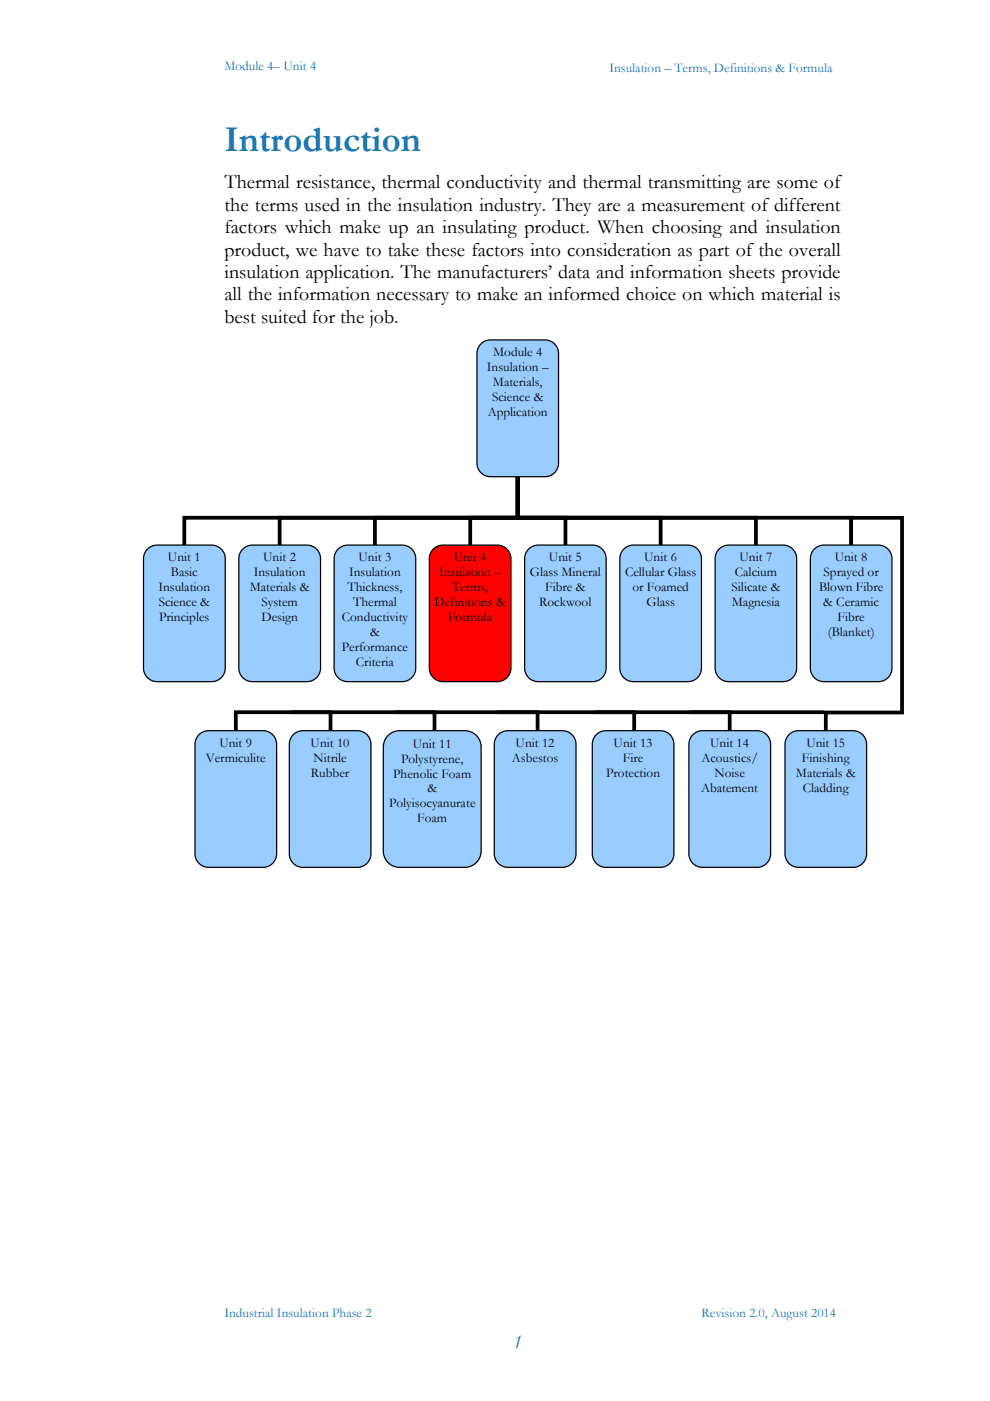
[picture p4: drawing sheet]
<svg xmlns="http://www.w3.org/2000/svg" width="210mm" height="297mm" viewBox="0 0 210 297" stroke-linecap="round" stroke-linejoin="round" font-family="sans-serif">
<path d="M109.8 101.1v8.7h-50.5v5.8M109.8 101.1v8.7h70.7v5.8v-5.8h10.8v41.3h-16.1v3.8M109.8 101.1v8.7h-30.3v5.8M109.8 101.1v8.7h-70.7v5.8M109.8 101.1v8.7h50.5v5.8M109.8 101.1v8.7h30.3v5.8M109.8 101.1v8.7h10.1v5.8M109.8 101.1v8.7h-10.1v5.8" fill="none" stroke="#000" stroke-width=".79" stroke-linecap="butt"/>
<path d="M101.8 73.2a2.9 2.9 0 0 1 2.3-1.1h11.5a2.88 2.88 0 0 1 2.9 2.9v23.2a2.88 2.88 0 0 1-2.9 2.9h-11.5a2.89 2.89 0 0 1-2.9-2.9v-23.2v-.7z" fill-rule="evenodd" fill="#9cf"/>
<path d="M101.8 73.2a2.9 2.9 0 0 1 2.3-1.1h11.5a2.88 2.88 0 0 1 2.9 2.9v23.2a2.88 2.88 0 0 1-2.9 2.9h-11.5a2.89 2.89 0 0 1-2.9-2.9v-23.2v-.7z" fill="none" stroke="#000" stroke-width=".26"/>
<path d="M31.1 116.6a2.9 2.9 0 0 1 2.2-1h11.6a2.89 2.89 0 0 1 2.9 2.8v23.2a2.88 2.88 0 0 1-2.9 2.9h-11.6a2.89 2.89 0 0 1-2.9-2.9v-23.2l.1-.6z" fill-rule="evenodd" fill="#9cf"/>
<path d="M31.1 116.6a2.9 2.9 0 0 1 2.2-1h11.6a2.89 2.89 0 0 1 2.9 2.8v23.2a2.88 2.88 0 0 1-2.9 2.9h-11.6a2.89 2.89 0 0 1-2.9-2.9v-23.2l.1-.6z" fill="none" stroke="#000" stroke-width=".26"/>
<path d="M51.3 116.6a2.9 2.9 0 0 1 2.3-1h11.5a2.89 2.89 0 0 1 2.9 2.8v23.2a2.88 2.88 0 0 1-2.9 2.9h-11.5a2.89 2.89 0 0 1-2.9-2.9v-23.2v-.6z" fill-rule="evenodd" fill="#9cf"/>
<path d="M51.3 116.6a2.9 2.9 0 0 1 2.3-1h11.5a2.89 2.89 0 0 1 2.9 2.8v23.2a2.88 2.88 0 0 1-2.9 2.9h-11.5a2.89 2.89 0 0 1-2.9-2.9v-23.2v-.6z" fill="none" stroke="#000" stroke-width=".26"/>
<path d="M71.5 116.6a2.9 2.9 0 0 1 2.3-1h11.5a2.88 2.88 0 0 1 2.9 2.8v23.2a2.88 2.88 0 0 1-2.9 2.9h-11.5a2.89 2.89 0 0 1-2.9-2.9v-23.2v-.6z" fill-rule="evenodd" fill="#9cf"/>
<path d="M71.5 116.6a2.9 2.9 0 0 1 2.3-1h11.5a2.88 2.88 0 0 1 2.9 2.8v23.2a2.88 2.88 0 0 1-2.9 2.9h-11.5a2.89 2.89 0 0 1-2.9-2.9v-23.2v-.6z" fill="none" stroke="#000" stroke-width=".26"/>
<path d="M173 116.2l1.1-.6h.7h11.5a2.88 2.88 0 0 1 2.9 2.8v23.2a2.88 2.88 0 0 1-2.9 2.9h-11.5a2.88 2.88 0 0 1-2.9-2.9v-23.2a2.87 2.87 0 0 1 1.1-2.2z" fill-rule="evenodd" fill="#9cf"/>
<path d="M173 116.2l1.1-.6h.7h11.5a2.88 2.88 0 0 1 2.9 2.8v23.2a2.88 2.88 0 0 1-2.9 2.9h-11.5a2.88 2.88 0 0 1-2.9-2.9v-23.2a2.87 2.87 0 0 1 1.1-2.2z" fill="none" stroke="#000" stroke-width=".26"/>
<path d="M152.8 116.2l1.1-.6h.7h11.5a2.88 2.88 0 0 1 2.9 2.8v23.2a2.88 2.88 0 0 1-2.9 2.9h-11.5a2.88 2.88 0 0 1-2.9-2.9v-23.2a2.87 2.87 0 0 1 1.1-2.2z" fill-rule="evenodd" fill="#9cf"/>
<path d="M152.8 116.2l1.1-.6h.7h11.5a2.88 2.88 0 0 1 2.9 2.8v23.2a2.88 2.88 0 0 1-2.9 2.9h-11.5a2.88 2.88 0 0 1-2.9-2.9v-23.2a2.87 2.87 0 0 1 1.1-2.2z" fill="none" stroke="#000" stroke-width=".26"/>
<path d="M132.5 116.2l1.2-.6h.6h11.6a2.88 2.88 0 0 1 2.9 2.8v23.2a2.88 2.88 0 0 1-2.9 2.9h-11.6a2.88 2.88 0 0 1-2.8-2.9v-23.2a2.87 2.87 0 0 1 1-2.2z" fill-rule="evenodd" fill="#9cf"/>
<path d="M132.5 116.2l1.2-.6h.6h11.6a2.88 2.88 0 0 1 2.9 2.8v23.2a2.88 2.88 0 0 1-2.9 2.9h-11.6a2.88 2.88 0 0 1-2.8-2.9v-23.2a2.87 2.87 0 0 1 1-2.2z" fill="none" stroke="#000" stroke-width=".26"/>
<path d="M112.4 116.2l1.1-.6h.7h11.5a2.88 2.88 0 0 1 2.9 2.8v23.2a2.88 2.88 0 0 1-2.9 2.9h-11.5a2.88 2.88 0 0 1-2.9-2.9v-23.2a2.87 2.87 0 0 1 1.1-2.2z" fill-rule="evenodd" fill="#9cf"/>
<path d="M112.4 116.2l1.1-.6h.7h11.5a2.88 2.88 0 0 1 2.9 2.8v23.2a2.88 2.88 0 0 1-2.9 2.9h-11.5a2.88 2.88 0 0 1-2.9-2.9v-23.2a2.87 2.87 0 0 1 1.1-2.2z" fill="none" stroke="#000" stroke-width=".26"/>
<path d="M91.7 116.6a2.9 2.9 0 0 1 2.3-1h11.5a2.88 2.88 0 0 1 2.9 2.8v23.2a2.88 2.88 0 0 1-2.9 2.9h-11.5a2.89 2.89 0 0 1-2.9-2.9v-23.2v-.6z" fill-rule="evenodd" fill="#f00"/>
<path d="M91.7 116.6a2.9 2.9 0 0 1 2.3-1h11.5a2.88 2.88 0 0 1 2.9 2.8v23.2a2.88 2.88 0 0 1-2.9 2.9h-11.5a2.89 2.89 0 0 1-2.9-2.9v-23.2v-.6z" fill="none" stroke="#000" stroke-width=".26"/>
<path d="M167.6 155.6l1.1-.6 .7-.1h11.5a2.88 2.88 0 0 1 2.9 2.9v23.2a2.88 2.88 0 0 1-2.9 2.9h-11.5a2.88 2.88 0 0 1-2.9-2.9v-23.2a2.9 2.9 0 0 1 1.1-2.2z" fill-rule="evenodd" fill="#9cf"/>
<path d="M167.6 155.6l1.1-.6 .7-.1h11.5a2.88 2.88 0 0 1 2.9 2.9v23.2a2.88 2.88 0 0 1-2.9 2.9h-11.5a2.88 2.88 0 0 1-2.9-2.9v-23.2a2.9 2.9 0 0 1 1.1-2.2z" fill="none" stroke="#000" stroke-width=".26"/>
<path d="M146.7 156a2.89 2.89 0 0 1 2.3-1.1h11.5a2.89 2.89 0 0 1 2.9 2.9v23.2a2.88 2.88 0 0 1-2.9 2.9h-11.5a2.89 2.89 0 0 1-2.9-2.9v-23.2l.1-.6z" fill-rule="evenodd" fill="#9cf"/>
<path d="M146.7 156a2.89 2.89 0 0 1 2.3-1.1h11.5a2.89 2.89 0 0 1 2.9 2.9v23.2a2.88 2.88 0 0 1-2.9 2.9h-11.5a2.89 2.89 0 0 1-2.9-2.9v-23.2l.1-.6z" fill="none" stroke="#000" stroke-width=".26"/>
<path d="M126.7 155.6l1.1-.6 .7-.1h11.6a2.88 2.88 0 0 1 2.8 2.9v23.2a2.88 2.88 0 0 1-2.8 2.9h-11.6a2.88 2.88 0 0 1-2.9-2.9v-23.2a2.9 2.9 0 0 1 1.1-2.2z" fill-rule="evenodd" fill="#9cf"/>
<path d="M126.7 155.6l1.1-.6 .7-.1h11.6a2.88 2.88 0 0 1 2.8 2.9v23.2a2.88 2.88 0 0 1-2.8 2.9h-11.6a2.88 2.88 0 0 1-2.9-2.9v-23.2a2.9 2.9 0 0 1 1.1-2.2z" fill="none" stroke="#000" stroke-width=".26"/>
<path d="M105.5 156a2.89 2.89 0 0 1 2.2-1.1h11.6a2.89 2.89 0 0 1 2.9 2.9v23.2a2.88 2.88 0 0 1-2.9 2.9h-11.6a2.89 2.89 0 0 1-2.9-2.9v-23.2l.1-.6z" fill-rule="evenodd" fill="#9cf"/>
<path d="M105.5 156a2.89 2.89 0 0 1 2.2-1.1h11.6a2.89 2.89 0 0 1 2.9 2.9v23.2a2.88 2.88 0 0 1-2.9 2.9h-11.6a2.89 2.89 0 0 1-2.9-2.9v-23.2l.1-.6z" fill="none" stroke="#000" stroke-width=".26"/>
<path d="M82.3 155.9a3.4 3.4 0 0 1 2.5-1h13.8a3.5 3.5 0 0 1 3.4 3.5v22a3.5 3.5 0 0 1-3.4 3.5h-13.8a3.5 3.5 0 0 1-3.5-3.5v-22a3.4 3.4 0 0 1 1-2.5z" fill-rule="evenodd" fill="#9cf"/>
<path d="M82.3 155.9a3.4 3.4 0 0 1 2.5-1h13.8a3.5 3.5 0 0 1 3.4 3.5v22a3.5 3.5 0 0 1-3.4 3.5h-13.8a3.5 3.5 0 0 1-3.5-3.5v-22a3.4 3.4 0 0 1 1-2.5z" fill="none" stroke="#000" stroke-width=".26"/>
<path d="M62 156a2.89 2.89 0 0 1 2.3-1.1h11.5a2.88 2.88 0 0 1 2.9 2.9v23.2a2.88 2.88 0 0 1-2.9 2.9h-11.5a2.89 2.89 0 0 1-2.9-2.9v-23.2v-.6z" fill-rule="evenodd" fill="#9cf"/>
<path d="M62 156a2.89 2.89 0 0 1 2.3-1.1h11.5a2.88 2.88 0 0 1 2.9 2.9v23.2a2.88 2.88 0 0 1-2.9 2.9h-11.5a2.89 2.89 0 0 1-2.9-2.9v-23.2v-.6z" fill="none" stroke="#000" stroke-width=".26"/>
<path d="M42 156a2.89 2.89 0 0 1 2.3-1.1h11.5a2.88 2.88 0 0 1 2.9 2.9v23.2a2.88 2.88 0 0 1-2.9 2.9h-11.5a2.89 2.89 0 0 1-2.9-2.9v-23.2v-.6z" fill-rule="evenodd" fill="#9cf"/>
<path d="M42 156a2.89 2.89 0 0 1 2.3-1.1h11.5a2.88 2.88 0 0 1 2.9 2.9v23.2a2.88 2.88 0 0 1-2.9 2.9h-11.5a2.89 2.89 0 0 1-2.9-2.9v-23.2v-.6z" fill="none" stroke="#000" stroke-width=".26"/>
<path d="M61.5 151h8.6v3.9M83.6 151h8.6v3.9M105.5 151h8.5v3.9M125.9 151h8.6v3.9M146.2 151h8.6v3.9M174.8 151h-124.8v3.9" fill="none" stroke="#000" stroke-width=".79" stroke-linecap="butt"/>
<text font-size="7.8" fill="#107abb" x="47.6" y="32.1">Introduction</text>
<g font-size="4.2">
<text x="47.6" y="39.9">Thermal resistance, thermal conductivity and thermal transmitting are some of</text>
<text x="47.6" y="44.7">the terms used in the insulation industry. They are a measurement of different</text>
<text x="47.6" y="49.4">factors which make up an insulating product. When choosing and insulation</text>
<text x="47.6" y="54.2">product, we have to take these factors into consideration as part of the overall</text>
<text x="47.6" y="58.9">insulation application. The manufacturers’ data and information sheets provide</text>
<text x="47.6" y="63.7">all the information necessary to make an informed choice on which material is</text>
<text x="47.6" y="68.5">best suited for the job.</text>
</g>
<text font-size="4.2" fill="#107abb" x="108.8" y="285.7">1</text>
<g font-size="2.8" fill="#107abb">
<text x="47.6" y="14.9">Module 4– Unit 4</text>
<text x="129.2" y="15.3">Insulation – Terms, Definitions &amp; Formula</text>
<text x="47.6" y="279.3">Industrial Insulation Phase 2</text>
<text x="148.8" y="279.3">Revision 2.0, August 2014</text>
</g>
<g font-size="2.8">
<text x="104.6" y="75.5">Module 4</text>
<text x="103.3" y="78.7">Insulation –</text>
<text x="104.6" y="81.8">Materials,</text>
<text x="103.4" y="88.2">Application</text>
<text x="104.4" y="85">Science &amp;</text>
<text x="35.6" y="119">Unit 1</text>
<text x="55.8" y="119">Unit 2</text>
<text x="76.1" y="119">Unit 3</text>
<text x="96.2" y="119">Unit 4</text>
<text x="116.4" y="119">Unit 5</text>
<text x="136.7" y="119">Unit 6</text>
<text x="156.9" y="119">Unit 7</text>
<text x="177.1" y="119">Unit 8</text>
<text x="33.6" y="125.3">Insulation</text>
<text x="36.2" y="122.2">Basic</text>
<text x="53" y="125.3">Materials &amp;</text>
<text x="53.8" y="122.2">Insulation</text>
<text x="73.7" y="125.3">Thickness,</text>
<text x="74" y="122.2">Insulation</text>
<text x="93.2" y="122.2">Insulation –</text>
<text x="95.9" y="125.3">Terms,</text>
<text x="112.4" y="122.2">Glass Mineral</text>
<text x="115.7" y="125.3">Fibre &amp;</text>
<text x="132.6" y="122.2">Cellular Glass</text>
<text x="134.1" y="125.3">or Foamed</text>
<text x="155.2" y="125.3">Silicate &amp;</text>
<text x="155.9" y="122.2">Calcium</text>
<text x="173.7" y="125.3">Blown Fibre</text>
<text x="174.7" y="122.2">Sprayed or</text>
<text x="33.7" y="128.5">Science &amp;</text>
<text x="33.7" y="131.7">Principles</text>
<text x="55.5" y="128.5">System</text>
<text x="55.5" y="131.7">Design</text>
<text x="72.5" y="131.7">Conductivity</text>
<text x="74.9" y="128.5">Thermal</text>
<text x="92.2" y="128.5">Definitions &amp;</text>
<text x="95.1" y="131.7">Formula</text>
<text x="114.4" y="128.5">Rockwool</text>
<text x="137.1" y="128.5">Glass</text>
<text x="155.2" y="128.5">Magnesia</text>
<text x="174.6" y="128.5">&amp; Ceramic</text>
<text x="177.7" y="131.7">Fibre</text>
<text x="78.5" y="134.9">&amp;</text>
<text x="175.6" y="134.8">(Blanket)</text>
<text x="72.5" y="138">Performance</text>
<text x="75.5" y="141.2">Criteria</text>
<text x="43.7" y="161.5">Vermiculite</text>
<text x="46.5" y="158.3">Unit 9</text>
<text x="65.9" y="158.3">Unit 10</text>
<text x="66.5" y="161.5">Nitrile</text>
<text x="85.1" y="161.7">Polystyrene,</text>
<text x="87.5" y="158.5">Unit 11</text>
<text x="108.6" y="161.5">Asbestos</text>
<text x="109.4" y="158.3">Unit 12</text>
<text x="130.2" y="158.3">Unit 13</text>
<text x="132.1" y="161.5">Fire</text>
<text x="148.8" y="161.5">Acoustics/</text>
<text x="150.6" y="158.3">Unit 14</text>
<text x="170.1" y="161.5">Finishing</text>
<text x="171" y="158.3">Unit 15</text>
<text x="66" y="164.7">Rubber</text>
<text x="83.4" y="164.8">Phenolic Foam</text>
<text x="128.5" y="164.7">Protection</text>
<text x="148.7" y="167.8">Abatement</text>
<text x="151.6" y="164.7">Noise</text>
<text x="168.8" y="164.7">Materials &amp;</text>
<text x="170.3" y="167.8">Cladding</text>
<text x="82.5" y="171.2">Polyisocyanurate</text>
<text x="90.7" y="168">&amp;</text>
<text x="88.5" y="174.3">Foam</text>
</g>
</svg>
